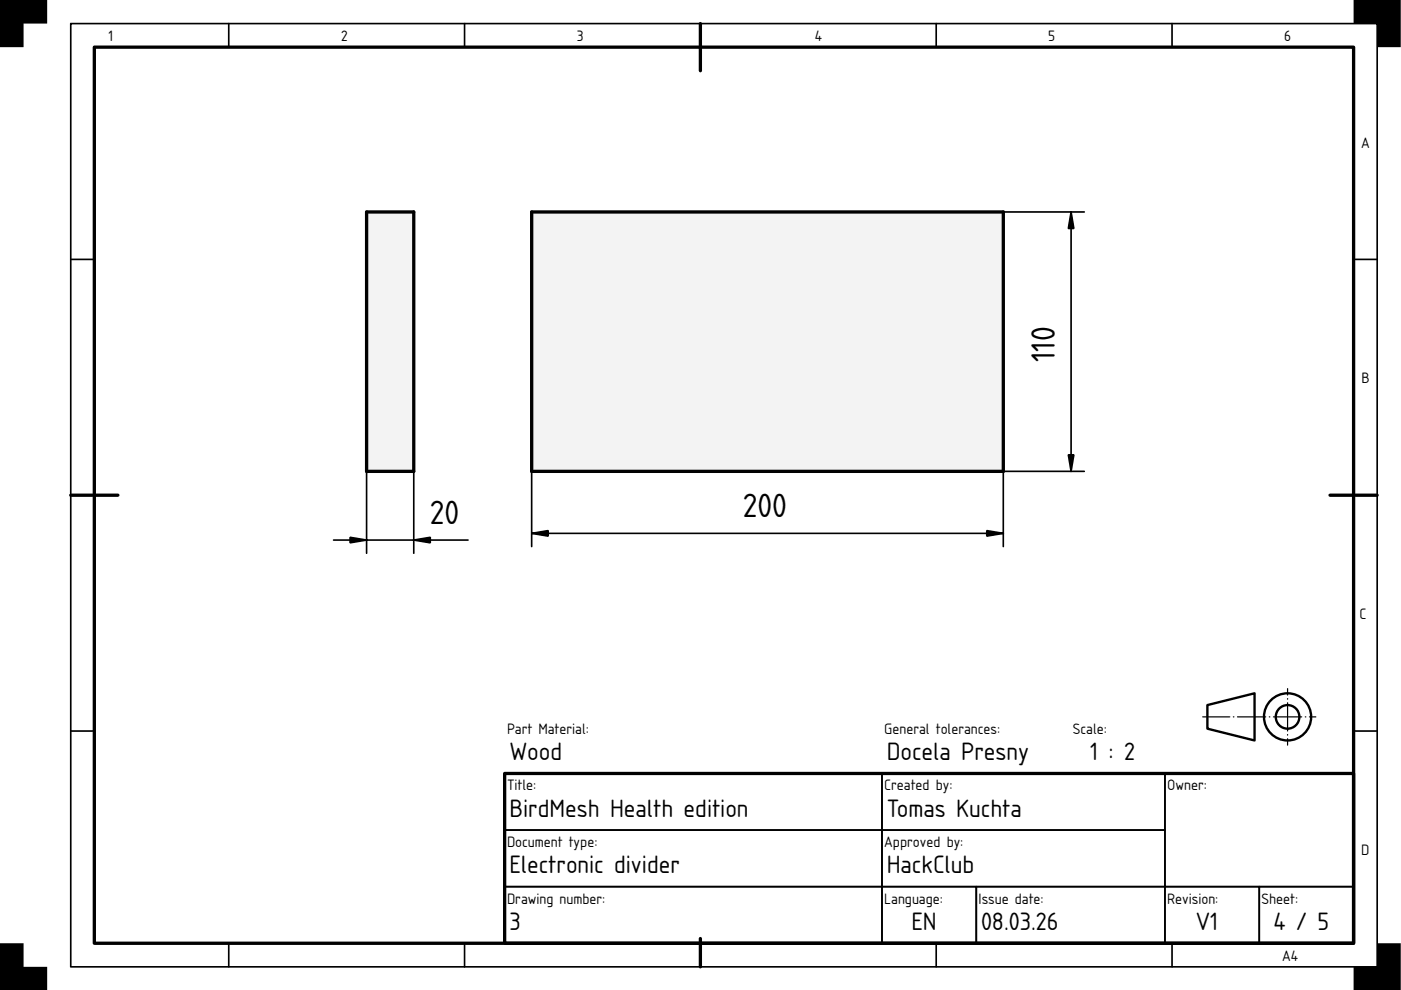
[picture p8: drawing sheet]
<svg xmlns="http://www.w3.org/2000/svg" width="297mm" height="210mm" viewBox="0 0 297 210" stroke-linecap="round" stroke-linejoin="round" font-family="sans-serif">
<path d="M20 10h267v190h-267zM148.5 5v10M15 105h10M282 105h10M107 164h180v36h-180zM148.5 199v6" fill="none" stroke="#000" stroke-width=".7"/>
<g fill="none" stroke="#000" stroke-width=".35">
<path d="M15 5h277v200h-277zM48.5 5v5M98.5 5v5M198.5 5v5M248.5 5v5M15 55h5M287 55h5M15 155h5M287 155h5M107 164h80v12h-80zM107 176h80v12h-80zM187 176h60v12h-60z"/>
<path d="M187 164h60v12h-60zM247 164h40v24h-40zM48.5 200v5M98.5 200v5M107 188h80v12h-80zM187 188h20v12h-20zM198.5 200v5M207 188h40v12h-40zM247 188h20v12h-20zM248.5 200v5M267 188h20v12h-20z"/>
</g>
<path d="M0 0h10v5h-5v5h-5zM287 0h10v10h-5v-5h-5zM0 200h5v5h5v5h-10zM292 200h5v10h-10v-5h5z" fill="#000"/>
<g fill="none" stroke="#000" stroke-width=".5">
<path d="M256 149.5l10-2.5v10l-10-2.5z"/>
<circle cx="273" cy="152" r="5"/>
<circle cx="273" cy="152" r="2.5"/>
</g>
<path d="M255 152h24" fill="none" stroke="#000" stroke-width=".25" stroke-dasharray="6 .7 .1 .7" stroke-dashoffset=".2"/>
<path d="M273 158v-12" fill="none" stroke="#000" stroke-width=".25" stroke-dasharray="6 .7 .1 .7" stroke-dashoffset="4.6"/>
<path d="M162.7 72.4h.1" fill="none" stroke="#000" stroke-width=".21"/>
<path d="M112.7 44.9h100v55h-100z" fill-rule="evenodd" fill="#f1f3f5"/>
<path d="M112.7 44.9h100v55h-100z" fill="none" stroke="#000" stroke-width=".7"/>
<path d="M212.7 44.9h17.2M227.1 44.9v55M112.7 99.9v16M229.9 99.9h-17.2v16M112.7 113.1h100" fill="none" stroke="#000" stroke-width=".35"/>
<path d="M227.1 44.9l.6 3.5h-1.2zM226.5 96.4h1.2l-.6 3.5zM112.7 113.1l3.5-.6v1.2zM209.2 112.5l3.5 .6-3.5 .6z" fill="#000" stroke="#000" stroke-width=".35"/>
<path d="M77.7 44.9h10v55h-10z" fill-rule="evenodd" fill="#f1f3f5"/>
<path d="M77.7 44.9h10v55h-10z" fill="none" stroke="#000" stroke-width=".7"/>
<path d="M77.7 99.9v17.4M87.7 99.9v17.4M70.7 114.5h28.5" fill="none" stroke="#000" stroke-width=".35"/>
<path d="M74.2 113.9l3.5 .6-3.5 .6zM87.7 114.5l3.5-.6v1.2z" fill="#000" stroke="#000" stroke-width=".35"/>
<g font-size="6.7">
<text x="223.6" y="76.9" transform="rotate(-90 223.6 76.9)">110</text>
<text x="91.1" y="111">20</text>
<text x="157.5" y="109.6">200</text>
</g>
<g font-size="5">
<text x="108" y="161.2">Wood</text>
<text x="188" y="161.2">Docela Presny</text>
<text x="231.2" y="161.2">1 : 2</text>
<text x="108" y="173.2">BirdMesh Health edition</text>
<text x="188" y="173.2">Tomas Kuchta</text>
<text x="108" y="185.2">Electronic divider</text>
<text x="188" y="185.2">HackClub</text>
<text x="108" y="197.2">3</text>
<text x="193.2" y="197.2">EN</text>
<text x="208" y="197.2">08.03.26</text>
<text x="253.5" y="197.2">V1</text>
<text x="270" y="197.2">4 / 5</text>
</g>
<g font-size="3">
<text x="23" y="8.8">1</text>
<text x="72.3" y="8.8">2</text>
<text x="122.3" y="8.8">3</text>
<text x="172.7" y="8.8">4</text>
<text x="222.3" y="8.8">5</text>
<text x="272.3" y="8.8">6</text>
<text x="288.6" y="31.3">A</text>
<text x="288.6" y="81.3">B</text>
<text x="288.3" y="131.3">C</text>
<text x="107.5" y="155.6">Part Material:</text>
<text x="187.5" y="155.6">General tolerances:</text>
<text x="227.5" y="155.6">Scale:</text>
<text x="107.5" y="167.6">Title:</text>
<text x="187.5" y="167.6">Created by:</text>
<text x="247.5" y="167.6">Owner:</text>
<text x="107.5" y="179.6">Document type:</text>
<text x="187.5" y="179.6">Approved by:</text>
<text x="288.6" y="181.3">D</text>
<text x="107.5" y="191.6">Drawing number:</text>
<text x="187.5" y="191.6">Language:</text>
<text x="207.5" y="191.6">Issue date:</text>
<text x="247.5" y="191.6">Revision:</text>
<text x="267.5" y="191.6">Sheet:</text>
<text x="271.8" y="203.8">A4</text>
</g>
</svg>
